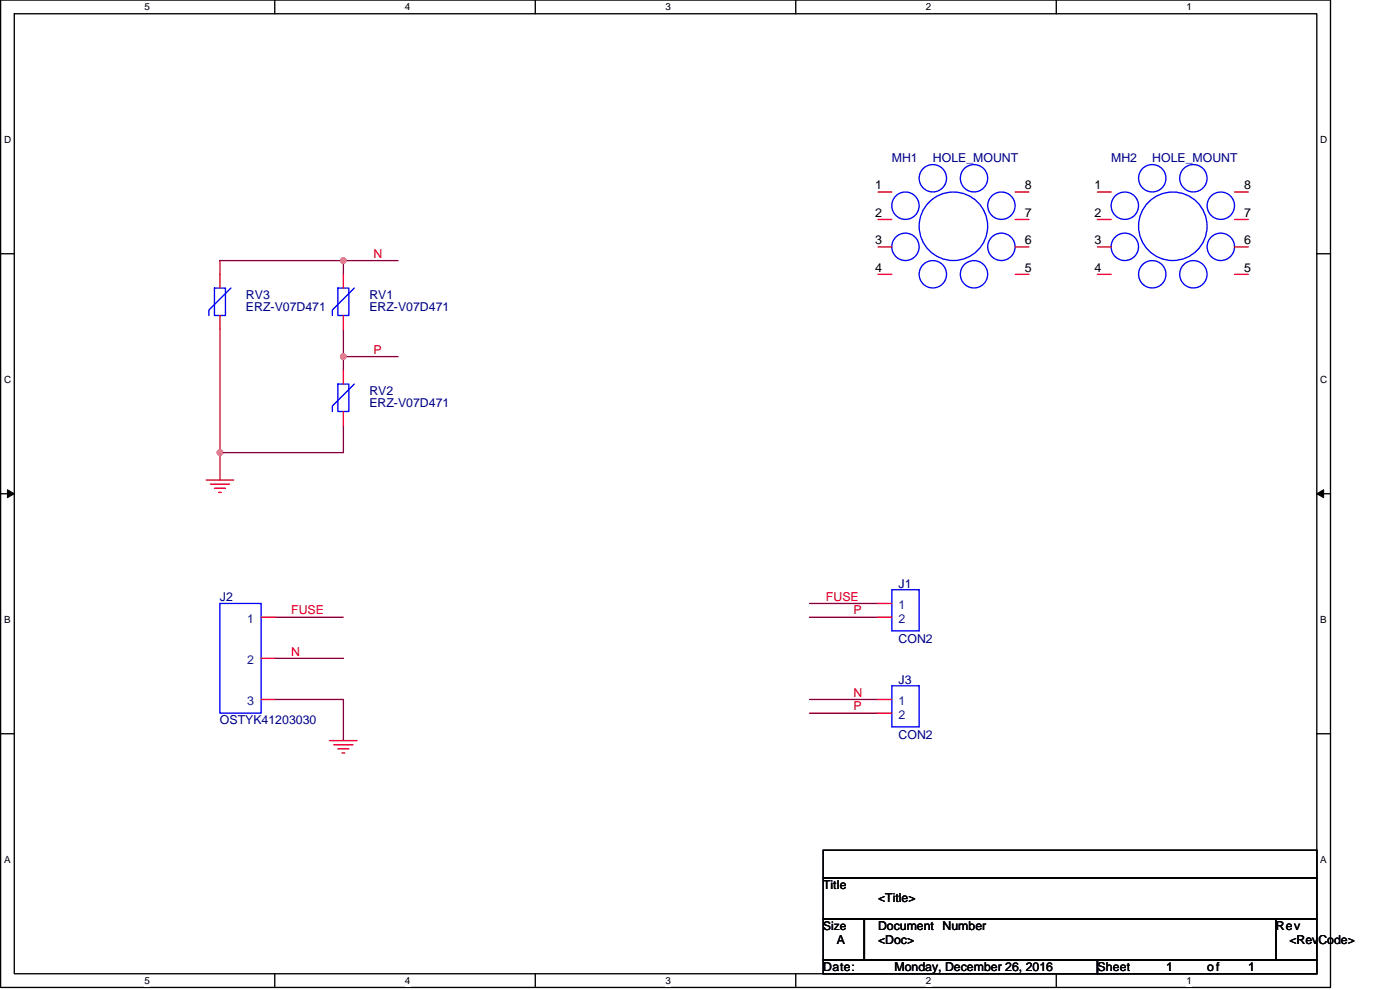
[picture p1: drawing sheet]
<svg xmlns="http://www.w3.org/2000/svg" width="420mm" height="297mm" viewBox="0 0 420 297" stroke-linecap="round" stroke-linejoin="round" font-family="sans-serif">
<path d="M.2 0h399.1v296.3h-399.1zM4.3 4.1h390.9v288.1h-390.9z" fill="none" stroke="#000" stroke-width=".4"/>
<g fill="#fff">
<path d="M43.4 .4h1.6v3.3h-1.6z"/>
<path d="M43.4 292.6h1.6v3.3h-1.6z"/>
</g>
<path d="M82.5 0v4.1M82.5 292.2v4.1" fill="none" stroke="#000" stroke-width=".4"/>
<g fill="#fff">
<path d="M121.5 .4h1.7v3.3h-1.7z"/>
<path d="M121.5 292.6h1.7v3.3h-1.7z"/>
</g>
<path d="M160.6 0v4.1M160.6 292.2v4.1" fill="none" stroke="#000" stroke-width=".4"/>
<g fill="#fff">
<path d="M199.7 .4h1.7v3.3h-1.7z"/>
<path d="M199.7 292.6h1.7v3.3h-1.7z"/>
</g>
<path d="M238.8 0v4.1M238.8 292.2v4.1" fill="none" stroke="#000" stroke-width=".4"/>
<g fill="#fff">
<path d="M277.9 .4h1.6v3.3h-1.6z"/>
<path d="M277.9 292.6h1.6v3.3h-1.6z"/>
</g>
<path d="M317 0v4.1M317 292.2v4.1" fill="none" stroke="#000" stroke-width=".4"/>
<g fill="#fff">
<path d="M356.1 .4h1.6v3.3h-1.6z"/>
<path d="M356.1 292.6h1.6v3.3h-1.6z"/>
<path d="M1.2 40.1h2.2v3.3h-2.2z"/>
<path d="M396.2 40.1h2.2v3.3h-2.2z"/>
<path d="M1.2 112.1h2.2v3.3h-2.2z"/>
<path d="M396.2 112.1h2.2v3.3h-2.2z"/>
</g>
<path d="M.2 76.1h4.1M395.2 76.1h4.1" fill="none" stroke="#000" stroke-width=".4"/>
<g fill="#fff">
<path d="M1.2 184.1h2v3.4h-2z"/>
<path d="M396.2 184.1h2v3.4h-2z"/>
</g>
<path d="M.2 148.1h4.1M395.2 148.1h4.1" fill="none" stroke="#000" stroke-width=".4"/>
<path d="M2.2 146.9l2.1 1.2-2.1 1.2zM395.2 148.1l2-1.2v2.4z" fill="#000" stroke="#000" stroke-width=".3"/>
<g fill="#fff">
<path d="M1.2 256.2h2v3.3h-2z"/>
<path d="M396.2 256.2h2v3.3h-2z"/>
</g>
<path d="M.2 220.2h4.1M395.2 220.2h4.1M247.1 255.1h148.1v8.3h-148.1zM247.1 263.4h148.1v12.3h-148.1zM247.1 275.7h12.3v12.4h-12.3zM259.4 275.7h123.5v12.4h-123.5zM382.9 275.7h12.3v12.4h-12.3zM247.1 288.1h82.3v4.1h-82.3zM329.4 288.1h65.8v4.1h-65.8z" fill="none" stroke="#000" stroke-width=".4"/>
<g fill="none" stroke="#800040" stroke-width=".4">
<path d="M103 78.2h16.5M103 78.2v4.1M103 78.2h-37v4.1M66 98.8v37M103 98.8v8.2M103 107h16.5M103 107v4.1M66 135.8v8.2M103 127.6v8.2h-37M82.5 197.5h20.5M82.5 185.2h20.5M242.9 185.2h20.6"/>
<path d="M242.9 181.1h20.6M82.5 209.9h20.5v12.3M242.9 214h20.6M242.9 209.9h20.6"/>
</g>
<g fill="#f0f" stroke="#f0f" stroke-width=".4">
<circle cx="66" cy="135.8" r=".81"/>
<circle cx="103" cy="78.2" r=".81"/>
<circle cx="103" cy="107" r=".81"/>
</g>
<g fill="none" stroke="#f00" stroke-width=".4">
<path d="M263.5 57.6h4.1M304.7 57.6h4.1M329.4 57.6h4.1M370.5 57.6h4.1M263.5 65.8h4.1M263.5 74.1h4.1M304.7 65.8h4.1M304.7 74.1h4.1M329.4 65.8h4.1M329.4 74.1h4.1M370.5 65.8h4.1M370.5 74.1h4.1"/>
<path d="M66 82.3v4.1M66 94.7v4.1M103 82.3v4.1M103 94.7v4.1M263.5 82.3h4.1M304.7 82.3h4.1M329.4 82.3h4.1M370.5 82.3h4.1M103 111.1v4.1M103 123.5v4.1M61.9 144h8.2M63.1 145.3h5.8"/>
<path d="M64.4 146.5h3.3M65.6 147.7h.8M78.3 185.2h4.2M78.3 197.5h4.2M263.5 181.1h4.1M263.5 185.2h4.1M78.3 209.9h4.2M263.5 209.9h4.1M263.5 214h4.1M98.9 222.2h8.3M100.2 223.5h5.7M101.4 224.7h3.3"/>
<path d="M102.6 225.9h.9"/>
</g>
<g fill="none" stroke="#00f" stroke-width=".4">
<path d="M64.4 86.4h3.3v8.3h-3.3zM69.3 86.4l-6.6 6.6v1.7M101.4 86.4h3.3v8.3h-3.3zM106.3 86.4l-6.6 6.6v1.7M101.4 115.2h3.3v8.3h-3.3zM106.3 115.2l-6.6 6.6v1.7M267.6 177h8.3v12.3h-8.3zM66 181.1h12.3v32.9h-12.3zM267.6 205.8h8.3v12.3h-8.3z"/>
<circle cx="280" cy="53.5" r="4.1"/>
<circle cx="292.3" cy="53.5" r="4.1"/>
<circle cx="345.8" cy="53.5" r="4.1"/>
<circle cx="358.1" cy="53.5" r="4.1"/>
<circle cx="271.7" cy="61.7" r="4.1"/>
<circle cx="271.7" cy="74.1" r="4.1"/>
<circle cx="286.1" cy="67.9" r="10.3"/>
<circle cx="300.5" cy="61.7" r="4.1"/>
<circle cx="300.5" cy="74.1" r="4.1"/>
<circle cx="337.6" cy="61.7" r="4.1"/>
<circle cx="337.6" cy="74.1" r="4.1"/>
<circle cx="352" cy="67.9" r="10.3"/>
<circle cx="366.4" cy="61.7" r="4.1"/>
<circle cx="366.4" cy="74.1" r="4.1"/>
<circle cx="280" cy="82.3" r="4.1"/>
<circle cx="292.3" cy="82.3" r="4.1"/>
<circle cx="345.8" cy="82.3" r="4.1"/>
<circle cx="358.1" cy="82.3" r="4.1"/>
</g>
<g font-size="3.7" fill="#000080">
<text x="267.6" y="48.6">MH1</text>
<text x="280" y="48.6">HOLE_MOUNT</text>
<text x="333.5" y="48.6">MH2</text>
<text x="345.8" y="48.6">HOLE_MOUNT</text>
<text x="73.8" y="89.7">RV3</text>
<text x="110.9" y="89.7">RV1</text>
<text x="73.8" y="93.4">ERZ-V07D471</text>
<text x="110.9" y="93.4">ERZ-V07D471</text>
<text x="110.9" y="118.5">RV2</text>
<text x="110.9" y="122.2">ERZ-V07D471</text>
<text x="269.7" y="176.6">J1</text>
<text x="66" y="180.3">J2</text>
<text x="269.7" y="193">CON2</text>
<text x="269.7" y="205.4">J3</text>
<text x="66" y="217.3">OSTYK41203030</text>
<text x="269.7" y="221.8">CON2</text>
</g>
<g font-size="3.7">
<text x="262.7" y="56.8">1</text>
<text x="307.5" y="56.8">8</text>
<text x="328.5" y="56.8">1</text>
<text x="373.4" y="56.8">8</text>
<text x="262.7" y="65">2</text>
<text x="307.5" y="65">7</text>
<text x="328.5" y="65">2</text>
<text x="373.4" y="65">7</text>
<text x="262.7" y="73.2">3</text>
<text x="307.5" y="73.2">6</text>
<text x="328.5" y="73.2">3</text>
<text x="373.4" y="73.2">6</text>
<text x="262.7" y="81.5">4</text>
<text x="307.5" y="81.5">5</text>
<text x="328.5" y="81.5">4</text>
<text x="373.4" y="81.5">5</text>
<text x="247.1" y="266.7">Title</text>
<text x="263.5" y="270.8">&lt;Title&gt;</text>
<text x="263.5" y="279">Document Number</text>
<text x="382.8" y="279">Rev</text>
<text x="251.2" y="283.1">A</text>
<text x="263.5" y="283.1">&lt;Doc&gt;</text>
<text x="387" y="283.1">&lt;RevCode&gt;</text>
<text x="247.1" y="291.4">Date:</text>
<text x="268.4" y="291.4">Monday, December 26, 2016</text>
<text x="329.4" y="291.4">Sheet</text>
<text x="349.9" y="291.4">1</text>
<text x="362.3" y="291.4">of</text>
<text x="374.6" y="291.4">1</text>
</g>
<g font-size="3.7" fill="#f00">
<text x="112.1" y="77.4">N</text>
<text x="112.1" y="106.2">P</text>
<text x="87.4" y="184.4">FUSE</text>
<text x="247.9" y="180.2">FUSE</text>
<text x="256.1" y="184.4">P</text>
<text x="87.4" y="196.7">N</text>
<text x="256.1" y="209">N</text>
<text x="256.1" y="213.1">P</text>
</g>
<g font-size="3.7" fill="#004080">
<text x="269.7" y="182.7">1</text>
<text x="74.2" y="186.9">1</text>
<text x="269.7" y="186.9">2</text>
<text x="74.2" y="199.2">2</text>
<text x="74.2" y="211.5">3</text>
<text x="269.7" y="211.5">1</text>
<text x="269.7" y="215.6">2</text>
</g>
<text font-size="3.6" x="247.1" y="278.9">Size</text>
<g font-size="3">
<text x="43.4" y="3.1">5</text>
<text x="121.5" y="3.1">4</text>
<text x="199.7" y="3.1">3</text>
<text x="277.9" y="3.1">2</text>
<text x="356.1" y="3.1">1</text>
<text x="1.2" y="42.8">D</text>
<text x="396.2" y="42.8">D</text>
<text x="1.2" y="114.8">C</text>
<text x="396.2" y="114.8">C</text>
<text x="1.2" y="186.8">B</text>
<text x="396.2" y="186.8">B</text>
<text x="1.2" y="258.8">A</text>
<text x="396.2" y="258.8">A</text>
<text x="43.4" y="295.2">5</text>
<text x="121.5" y="295.2">4</text>
<text x="199.7" y="295.2">3</text>
<text x="277.9" y="295.2">2</text>
<text x="356.1" y="295.2">1</text>
</g>
</svg>
